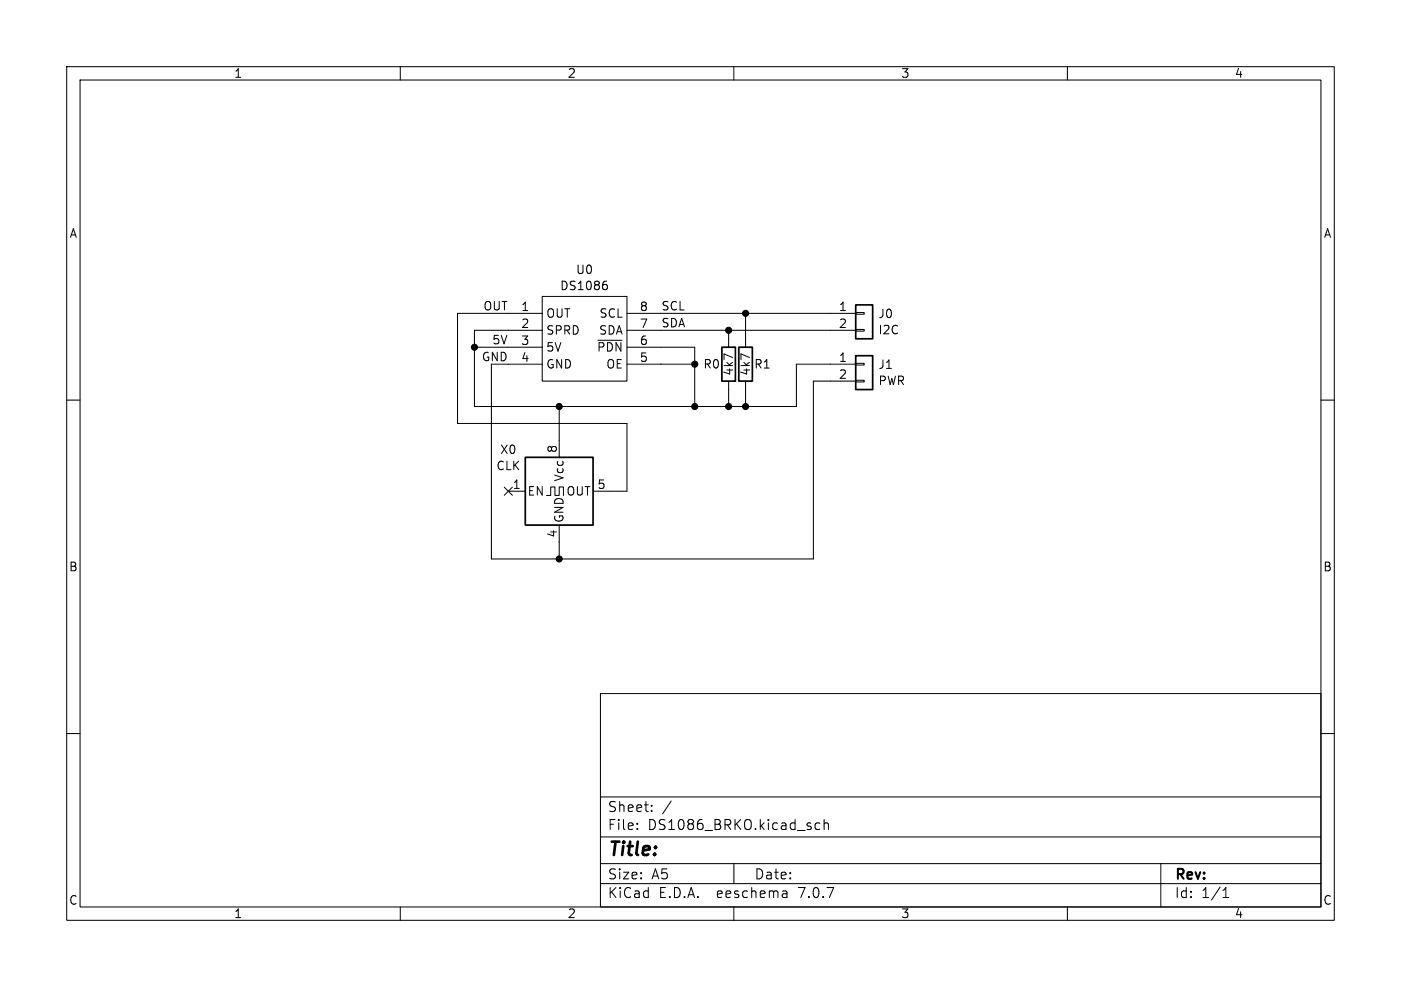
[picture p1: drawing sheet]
<svg xmlns="http://www.w3.org/2000/svg" width="210mm" height="148mm" viewBox="0 0 210 148" stroke-linecap="round" stroke-linejoin="round" font-family="sans-serif">
<g fill="none" stroke="#000" stroke-width=".15">
<path d="M10 10h190v128h-190zM12 12h186v124h-186zM60 10v2M110 10v2M160 10v2M10 60h2M71.1 52.1h10.2M73.7 54.6v29.2h48.2v-26.6h6.4M76.2 54.6h5.1M81.3 44.5h12.7v12.7h-12.7zM81.3 47h-12.7v16.5h25.4v10.2h-5.1M81.3 49.5h-10.2v11.5h48.3v-6.4h8.9"/>
<path d="M89.6 51h3.6M90.7 42.2h.2M90.8 42.7l.2 .2v.3l-.2 .2M94 47h34.3M94 49.5h34.3M94 52.1h10.1v8.9M94 54.6h10.1M109.2 49.5v2.6M109.2 57.2v3.8M111.8 47v5.1M111.8 57.2v3.8M128.3 49.4h1.2v.3h-1.2z"/>
<path d="M128.3 46.9h1.2v.2h-1.2zM128.3 57h1.2v.3h-1.2zM128.3 54.5h1.2v.2h-1.2zM198 60h2M75.6 73.1l1.2 1.2M76.2 73.7h2.5M76.8 73.1l-1.2 1.2M81.9 74.3h.6v-1.3h.7v1.3h.6v-1.3h.7v1.3M83.8 61v7.6M83.8 78.7v5.1M10 110h2M90 104h108v32h-108z"/>
<path d="M90 119.5h108M198 110h2M60 136v2M90 132.5h108M90 129.5h108M90 125.5h108M95.5 124.2v.2M95.5 123.5v.1M97.7 121.5v.2M97.7 120.8v.1M100.6 120.1l-1.3 1.9M110 136v2"/>
<path d="M110 129.5v3M117.9 133.7l.1 .9M118 134.5l-.2 .1M118 133.9l-.2 .1M122.2 124.1l.3 .3 .4-.1M122.9 123.5l-.4-.1-.3 .3M123.5 123.5a.37 .37 0 0 1 .7 .1v.8M123.5 122.9v1.5M160 136v2M174 129.5v6.5M183.3 134.6h.9M183.3 133.5l.5-.4v1.5"/>
</g>
<path d="M108.2 52.1h2v5.1h-2zM110.7 52.1h2.1v5.1h-2.1zM128.3 45.7h2.5v5.1h-2.5zM128.3 53.3h2.5v5.1h-2.5zM78.7 68.6h10.2v10.1h-10.2z" fill="none" stroke="#000" stroke-width=".25"/>
<g fill="#000" stroke="#000" stroke-width=".15">
<circle cx="71.1" cy="52.1" r=".46"/>
<circle cx="104.1" cy="54.6" r=".46"/>
<circle cx="109.2" cy="49.5" r=".46"/>
<circle cx="111.8" cy="47" r=".46"/>
<circle cx="83.8" cy="61" r=".46"/>
<circle cx="104.1" cy="61" r=".46"/>
<circle cx="109.2" cy="61" r=".46"/>
<circle cx="111.8" cy="61" r=".46"/>
<circle cx="83.8" cy="83.8" r=".46"/>
</g>
<text font-size="2.8" x="91" y="128.9">Title:</text>
<g font-size="2.1">
<text x="91" y="124.7">File:</text>
<text x="91" y="122">Sheet:</text>
<text x="97.1" y="124.7">DS1086_BRKO.kicad_sch</text>
<text x="91" y="134.9">KiCad</text>
<text x="91" y="132.1">Size:</text>
<text x="97.7" y="132.1">A5</text>
<text x="98.7" y="134.9">E.D.A.</text>
<text x="107.6" y="134.9">eeschema</text>
<text x="113" y="132.1">Date:</text>
<text x="120" y="134.9">7.0.7</text>
<text x="176" y="132.3">Rev:</text>
<text x="176" y="134.9">Id:</text>
<text x="180.1" y="134.9">1/1</text>
</g>
<g font-size="1.8">
<text x="35" y="11.9">1</text>
<text x="85" y="11.9">2</text>
<text x="135" y="11.9">3</text>
<text x="185" y="11.9">4</text>
<text x="10.3" y="35.9">A</text>
<text x="198.4" y="35.9">A</text>
<text x="86.3" y="41.3">U0</text>
<text x="72.4" y="46.6">OUT</text>
<text x="78" y="46.7">1</text>
<text x="81.8" y="47.9">OUT</text>
<text x="83.9" y="43.7">DS1086</text>
<text x="89.8" y="47.9">SCL</text>
<text x="95.8" y="46.7">8</text>
<text x="99.1" y="46.6">SCL</text>
<text x="125.7" y="46.7">1</text>
<text x="131.6" y="47.9">J0</text>
<text x="73.7" y="51.7">5V</text>
<text x="78" y="49.3">2</text>
<text x="78" y="51.8">3</text>
<text x="81.8" y="50.4">SPRD</text>
<text x="81.8" y="52.9">5V</text>
<text x="89.4" y="52.9">~{PDN}</text>
<text x="89.7" y="50.4">SDA</text>
<text x="95.8" y="51.8">6</text>
<text x="95.8" y="49.3">7</text>
<text x="99.1" y="49.2">SDA</text>
<text x="125.7" y="49.3">2</text>
<text x="131.6" y="50.3">I2C</text>
<text x="72.1" y="54.3">GND</text>
<text x="78" y="54.4">4</text>
<text x="81.8" y="55.5">GND</text>
<text x="90.8" y="55.5">OE</text>
<text x="95.8" y="54.4">5</text>
<text x="105.3" y="55.5">R0</text>
<text x="110.1" y="56.4" transform="rotate(-90 110.1 56.4)">4k7</text>
<text x="112.6" y="56.4" transform="rotate(-90 112.6 56.4)">4k7</text>
<text x="113" y="55.5">R1</text>
<text x="125.7" y="54.4">1</text>
<text x="125.7" y="56.9">2</text>
<text x="131.6" y="55.5">J1</text>
<text x="131.6" y="58">PWR</text>
<text x="74.3" y="70.7">CLK</text>
<text x="74.9" y="68.3">X0</text>
<text x="83.6" y="68" transform="rotate(-90 83.6 68)">8</text>
<text x="76.8" y="73.4">1</text>
<text x="79" y="74.5">EN</text>
<text x="84.7" y="72.3" transform="rotate(-90 84.7 72.3)">Vcc</text>
<text x="84.8" y="74.5">OUT</text>
<text x="89.5" y="73.4">5</text>
<text x="83.6" y="80.7" transform="rotate(-90 83.6 80.7)">4</text>
<text x="84.7" y="78.5" transform="rotate(-90 84.7 78.5)">GND</text>
<text x="10.3" y="85.9">B</text>
<text x="198.3" y="85.9">B</text>
<text x="10.3" y="135.9">C</text>
<text x="35" y="137.9">1</text>
<text x="85" y="137.9">2</text>
<text x="135" y="137.9">3</text>
<text x="185" y="137.9">4</text>
<text x="198.3" y="135.9">C</text>
</g>
</svg>
